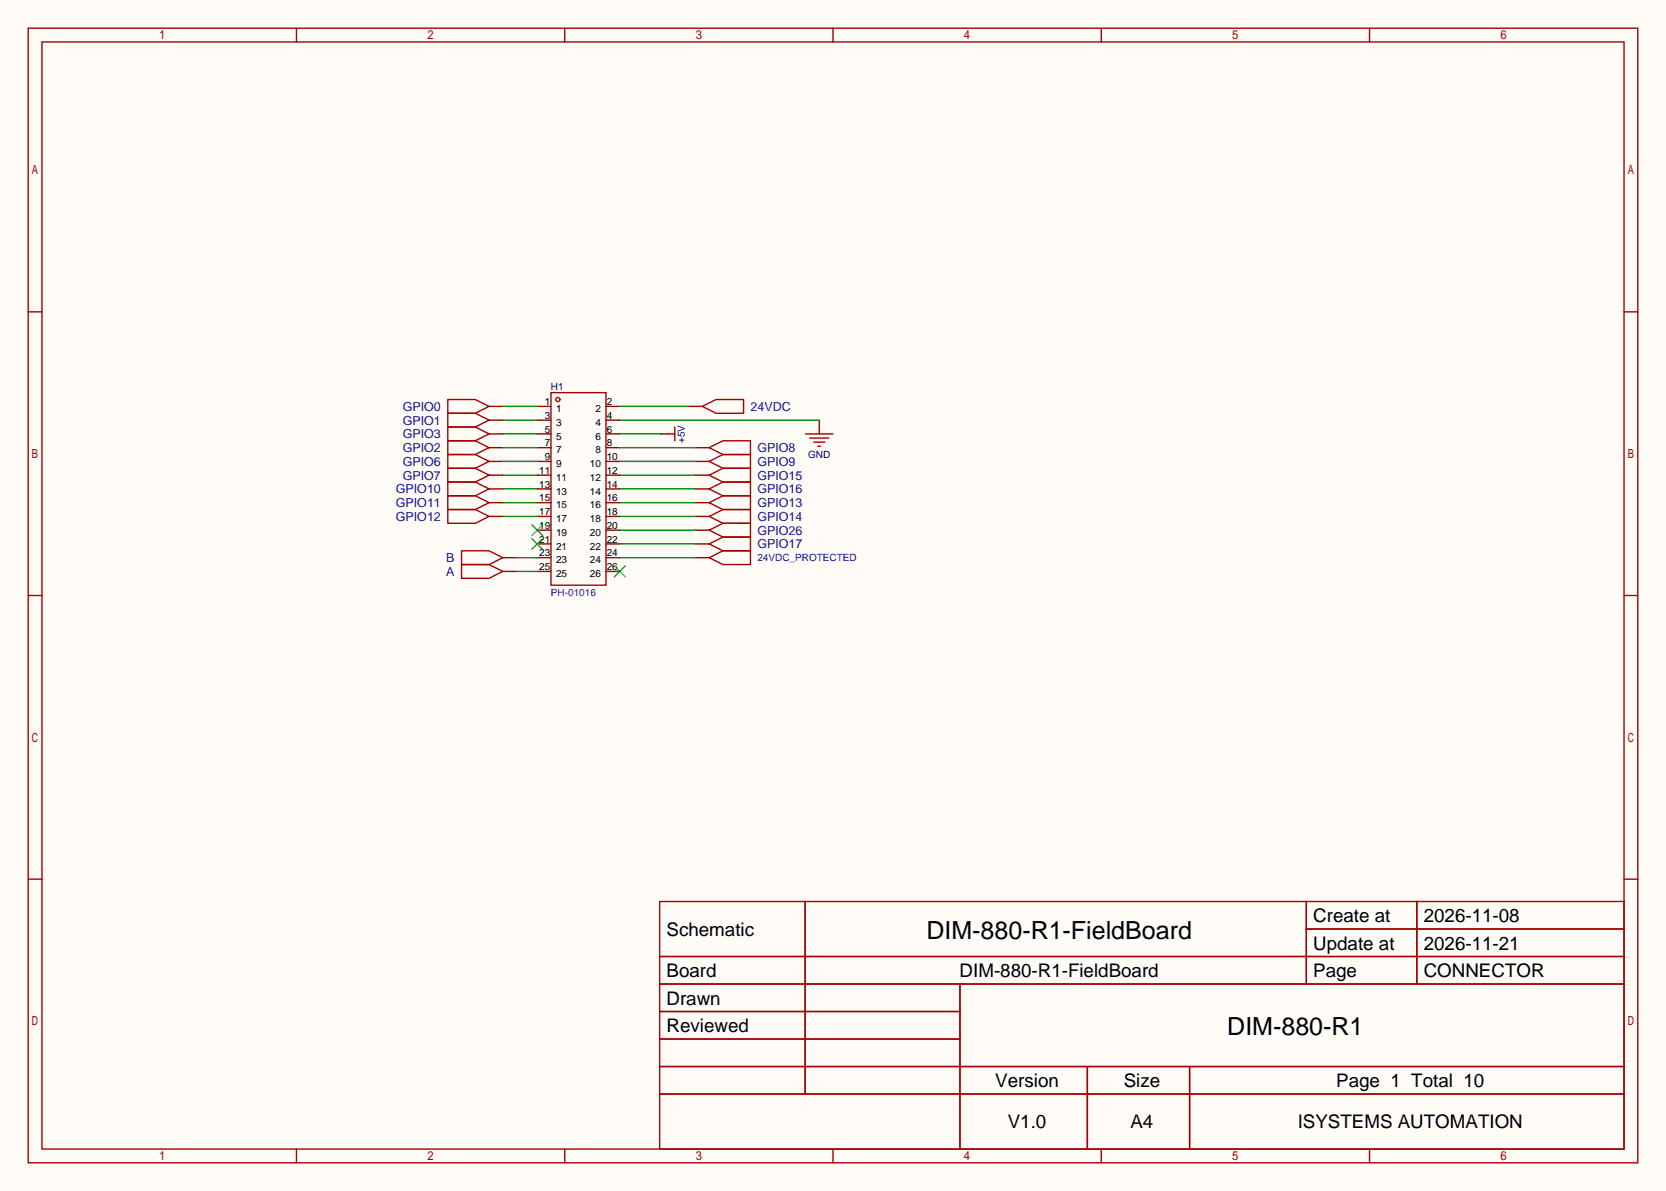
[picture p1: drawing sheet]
<svg xmlns="http://www.w3.org/2000/svg" width="308mm" height="220mm" viewBox="0 0 308 220" stroke-linecap="round" stroke-linejoin="round" font-family="sans-serif">
<path d="M0 0h307.6v220h-307.6z" fill="#fffcf7"/>
<g fill="none" stroke="#a10000" stroke-width=".25">
<path d="M5.2 5.2h297.2v209.6h-297.2zM7.7 7.7h292.1v204.5h-292.1zM54.7 5.2v2.5M104.3 5.2v2.5M153.8 5.2v2.5M203.3 5.2v2.5M252.9 5.2v2.5M5.2 57.6h2.5M299.8 57.6h2.6M82.7 73.8h5.1l2.5 1.3-2.5 1.2h-5.1zM82.7 76.3h5.1l2.5 1.3-2.5 1.3h-5.1zM82.7 78.9h5.1l2.5 1.2-2.5 1.3h-5.1z"/>
<path d="M101.7 72.5h10.2v35.6h-10.2zM124.6 78.9v2.5M129.7 75.1l2.5-1.3h5.1v2.5h-5.1zM82.7 91.6h5.1l2.5 1.2-2.5 1.3h-5.1zM82.7 81.4h5.1l2.5 1.3-2.5 1.2h-5.1zM82.7 86.5h5.1l2.5 1.3-2.5 1.2h-5.1zM82.7 83.9h5.1l2.5 1.3-2.5 1.3h-5.1zM82.7 94.1h5.1l2.5 1.3-2.5 1.2h-5.1zM82.7 89h5.1l2.5 1.3-2.5 1.3h-5.1zM123.3 80.1h1.3M130.9 92.8l2.6-1.2h5.1v2.5h-5.1zM130.9 82.7l2.6-1.3h5.1v2.5h-5.1z"/>
<path d="M130.9 95.4l2.6-1.3h5.1v2.5h-5.1zM130.9 85.2l2.6-1.3h5.1v2.6h-5.1zM130.9 87.8l2.6-1.3h5.1v2.5h-5.1zM130.9 90.3l2.6-1.3h5.1v2.6h-5.1zM130.9 97.9l2.6-1.3h5.1v2.6h-5.1zM148.7 80.1h5.1M149.5 80.9h3.5M150.2 81.7h2.1M151 82.4h.5M5.2 110h2.5M85.2 104.3h5.1l2.5 1.2-2.5 1.3h-5.1zM85.2 101.7h5.1l2.5 1.3-2.5 1.3h-5.1z"/>
<path d="M130.9 100.5l2.6-1.3h5.1v2.5h-5.1zM130.9 103l2.6-1.3h5.1v2.6h-5.1zM299.8 110h2.6M5.2 162.4h2.5M121.8 166.5h178v45.7h-178zM121.8 176.7h178M148.7 166.5v35.6M241.2 166.5v15.2M241.2 171.6h58.6M261.6 166.5v15.2M299.8 162.4h2.6M121.8 181.7h178"/>
<path d="M121.8 186.8h55.4M121.8 197h178M121.8 191.9h55.4M177.2 181.7v30.5M200.8 197v15.2M219.6 197v15.2M54.7 212.2v2.6M104.3 212.2v2.6M121.8 202.1h178M153.8 212.2v2.6M203.3 212.2v2.6M252.9 212.2v2.6"/>
<circle cx="103" cy="73.8" r=".38"/>
</g>
<g fill="none" stroke="#870000" stroke-width=".25">
<path d="M90.3 75.1h2.5M90.3 77.6h2.5M99.2 75.1h2.5M99.2 77.6h2.5M111.9 75.1h2.5M111.9 77.6h2.5M127.1 75.1h2.6M151.3 77.6v2.5M90.3 80.1h2.5M90.3 82.7h2.5M90.3 85.2h2.5M90.3 95.4h2.5"/>
<path d="M90.3 87.8h2.5M90.3 92.8h2.5M90.3 90.3h2.5M99.2 80.1h2.5M99.2 82.7h2.5M99.2 97.9h2.5M99.2 85.2h2.5M99.2 95.4h2.5M99.2 87.8h2.5M99.2 92.8h2.5M99.2 90.3h2.5M111.9 80.1h2.5"/>
<path d="M111.9 82.7h2.5M111.9 97.9h2.5M111.9 85.2h2.5M111.9 95.4h2.5M111.9 87.8h2.5M111.9 92.8h2.5M111.9 90.3h2.5M122 80.1h1.3M128.4 82.7h2.5M128.4 97.9h2.5M128.4 85.2h2.5M128.4 95.4h2.5"/>
<path d="M128.4 87.8h2.5M128.4 92.8h2.5M128.4 90.3h2.5M92.8 105.5h2.6M92.8 103h2.6M99.2 105.5h2.5M99.2 103h2.5M99.2 100.5h2.5M111.9 105.5h2.5M111.9 103h2.5M111.9 100.5h2.5M128.4 103h2.5"/>
<path d="M128.4 100.5h2.5"/>
</g>
<path d="M98.2 96.9l2 2M98.2 99.4l2 2.1M100.2 96.9l-2 2M100.2 99.4l-2 2.1M113.4 104.5l2 2.1M115.4 104.5l-2 2.1" fill="none" stroke="#3c3" stroke-width=".25"/>
<g fill="none" stroke="#008700" stroke-width=".25">
<path d="M92.8 75.1h6.4M92.8 77.6h6.4M114.4 75.1h12.7M114.4 77.6h36.9M92.8 80.1h6.4M92.8 82.7h6.4M92.8 85.2h6.4M92.8 87.8h6.4M92.8 90.3h6.4M92.8 92.8h6.4M92.8 95.4h6.4M114.4 80.1h7.6"/>
<path d="M114.4 82.7h14M114.4 85.2h14M114.4 87.8h14M114.4 90.3h14M114.4 92.8h14M114.4 95.4h14M114.4 97.9h14M95.4 103h3.8M95.4 105.5h3.8M114.4 103h14M114.4 100.5h14"/>
</g>
<g font-size="4.6">
<text x="171.1" y="173.4">DIM-880-R1-FieldBoard</text>
<text x="226.6" y="191.2">DIM-880-R1</text>
</g>
<g font-size="3.5">
<text x="123.1" y="172.8">Schematic</text>
<text x="242.5" y="170.3">Create at</text>
<text x="262.9" y="170.3">2026-11-08</text>
<text x="242.5" y="175.4">Update at</text>
<text x="262.9" y="175.4">2026-11-21</text>
<text x="123.1" y="180.5">Board</text>
<text x="123.1" y="185.5">Drawn</text>
<text x="177.2" y="180.5">DIM-880-R1-FieldBoard</text>
<text x="242.5" y="180.5">Page</text>
<text x="262.9" y="180.5">CONNECTOR</text>
<text x="123.1" y="190.6">Reviewed</text>
<text x="183.8" y="200.8">Version</text>
<text x="207.5" y="200.8">Size</text>
<text x="246.7" y="200.8">Page 1 Total 10</text>
<text x="186.1" y="208.4">V1.0</text>
<text x="208.7" y="208.4">A4</text>
<text x="239.6" y="208.4">ISYSTEMS AUTOMATION</text>
</g>
<g font-size="2.3" fill="#00f">
<text x="74.3" y="75.9">GPIO0</text>
<text x="138.6" y="75.9">24VDC</text>
<text x="74.3" y="83.5">GPIO2</text>
<text x="74.3" y="78.4">GPIO1</text>
<text x="74.3" y="80.9">GPIO3</text>
<text x="139.8" y="83.5">GPIO8</text>
<text x="74.3" y="88.6">GPIO7</text>
<text x="74.3" y="86">GPIO6</text>
<text x="139.8" y="86">GPIO9</text>
<text x="139.8" y="88.6">GPIO15</text>
<text x="73.1" y="93.6">GPIO11</text>
<text x="73.1" y="91.1">GPIO10</text>
<text x="139.8" y="93.6">GPIO13</text>
<text x="139.8" y="91.1">GPIO16</text>
<text x="73.1" y="96.2">GPIO12</text>
<text x="139.8" y="96.2">GPIO14</text>
<text x="139.8" y="101.3">GPIO17</text>
<text x="139.8" y="98.7">GPIO26</text>
<text x="82.4" y="106.3">A</text>
<text x="82.4" y="103.8">B</text>
</g>
<g font-size="1.8">
<text x="100.6" y="74.8">1</text>
<text x="100.6" y="77.4">3</text>
<text x="102.7" y="76.1">1</text>
<text x="109.9" y="76.1">2</text>
<text x="112" y="77.4">4</text>
<text x="112" y="74.8">2</text>
<text x="100.6" y="79.9">5</text>
<text x="100.6" y="82.4">7</text>
<text x="102.7" y="78.6">3</text>
<text x="102.7" y="81.2">5</text>
<text x="102.7" y="83.7">7</text>
<text x="109.9" y="83.7">8</text>
<text x="109.9" y="81.2">6</text>
<text x="109.9" y="78.6">4</text>
<text x="112" y="82.4">8</text>
<text x="112" y="79.9">6</text>
<text x="99.5" y="87.5">11</text>
<text x="100.6" y="85">9</text>
<text x="102.7" y="86.3">9</text>
<text x="102.7" y="88.8">11</text>
<text x="108.9" y="88.8">12</text>
<text x="108.9" y="86.3">10</text>
<text x="112" y="87.5">12</text>
<text x="112" y="85">10</text>
<text x="99.5" y="90.1">13</text>
<text x="99.5" y="92.6">15</text>
<text x="99.5" y="95.1">17</text>
<text x="102.7" y="91.3">13</text>
<text x="102.7" y="93.9">15</text>
<text x="108.9" y="93.9">16</text>
<text x="108.9" y="91.3">14</text>
<text x="112" y="95.1">18</text>
<text x="112" y="92.6">16</text>
<text x="112" y="90.1">14</text>
<text x="99.5" y="97.7">19</text>
<text x="99.5" y="100.2">21</text>
<text x="102.7" y="96.4">17</text>
<text x="102.7" y="99">19</text>
<text x="102.7" y="101.5">21</text>
<text x="108.9" y="101.5">22</text>
<text x="108.9" y="99">20</text>
<text x="108.9" y="96.4">18</text>
<text x="112" y="100.2">22</text>
<text x="112" y="97.7">20</text>
<text x="99.5" y="102.8">23</text>
<text x="99.5" y="105.3">25</text>
<text x="102.7" y="104">23</text>
<text x="102.7" y="106.6">25</text>
<text x="108.9" y="106.6">26</text>
<text x="108.9" y="104">24</text>
<text x="112" y="105.3">26</text>
<text x="112" y="102.8">24</text>
</g>
<g font-size="1.8" fill="#000080">
<text x="101.7" y="72.1">H1</text>
<text x="126.4" y="81.8" transform="rotate(-90 126.4 81.8)">+5V</text>
<text x="149.2" y="84.5">GND</text>
</g>
<g font-size="1.8" fill="#00f">
<text x="139.8" y="103.6">24VDC_PROTECTED</text>
<text x="101.7" y="110.2">PH-01016</text>
</g>
</svg>
